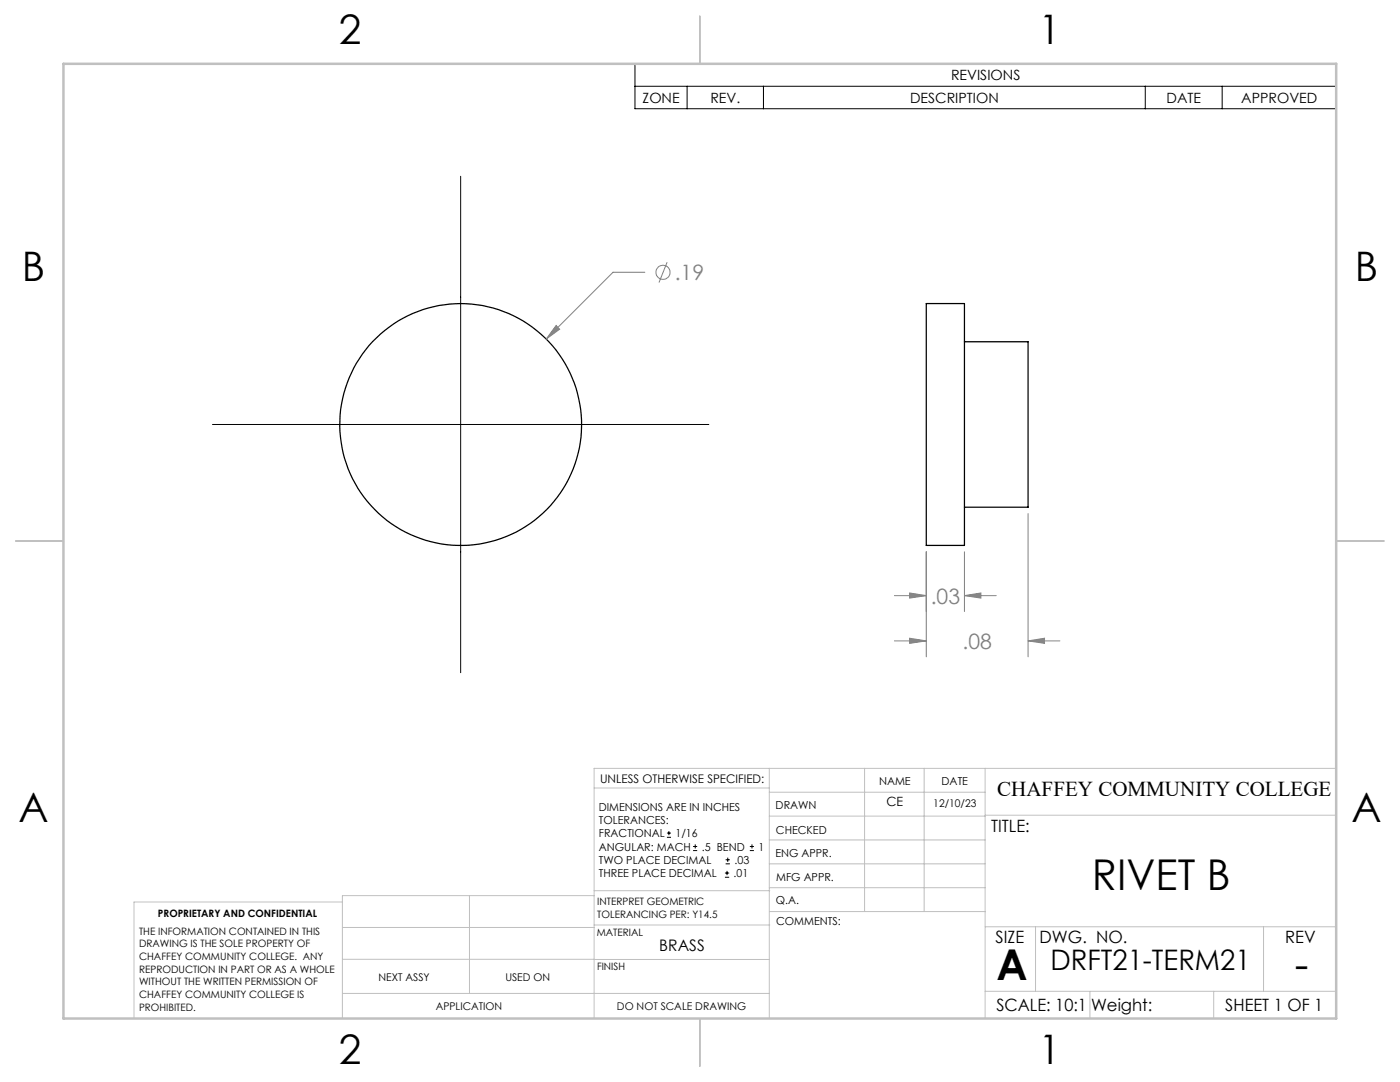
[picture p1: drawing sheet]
<svg xmlns="http://www.w3.org/2000/svg" width="279mm" height="216mm" viewBox="0 0 279 216" stroke-linecap="round" stroke-linejoin="round" font-family="sans-serif">
<g fill="none" stroke="#000" stroke-width=".25">
<path d="M184.9 60.6h7.6v48.2h-7.6zM192.5 68.2h12.7v33h-12.7"/>
<circle cx="91.9" cy="84.7" r="24.1"/>
</g>
<g fill="none" stroke="#808080" stroke-width=".2">
<path d="M128.7 54.3h-6.4l-13.3 13.4M133.1 52.3l-1.6 4.1M111 64.9l.7 .8-2.7 2zM178.5 118.9h6.4M181.5 118.3l3.4 .6-3.4 .4zM184.9 110.1v21M192.5 118.9l3.3-.6v1zM192.5 110.1v11.9M192.5 118.9h6.3M205.2 102.5v28.6M178.5 127.9h6.4M181.5 127.4l3.4 .5-3.4 .5z"/>
<path d="M205.2 127.9l3.3-.5v1zM205.2 127.9h6.3"/>
<circle cx="132.3" cy="54.3" r="1.41"/>
</g>
<g fill="none" stroke="#000" stroke-width=".2">
<path d="M126.7 12.7h140v9h-140zM126.7 17.2h140M137.1 17.2v4.5M152.4 17.2v4.5M228.6 17.2v4.5M243.9 17.2v4.5M91.9 35.2v99M42.4 84.7h99.1M133.1 167.1h.8M133.1 166.2h.8M133.5 165.8v.9M138.3 169.7h.8"/>
<path d="M138.3 168.9h.8M138.7 168.5v.8M144.7 175h.8M144.7 174.2h.8M144.8 172.4h.9M144.8 171.6h.9M145.1 173.8v.8M145.2 171.1v.9M149.6 169.7h.9M149.6 168.9h.9M150.1 168.5v.8"/>
</g>
<g fill="none" stroke="#c0c0c0" stroke-width=".2">
<path d="M118.6 157.2h34.9M153.5 153.3v49.9M153.5 158.1h43.1M172.5 153.3v28.6M184.4 153.3v28.6M196.6 153.3v49.9M266.7 153.3h-148.1v49.9M68.3 180h-41.6v23.2M93.7 178.7v19.5M118.6 178.7h-50.3v24.5M118.6 177.7h35M153.5 167.6h43.1"/>
<path d="M153.5 162.8h43.1M153.5 172.4h43.1M153.5 177.1h43.1M196.6 162.7h70.1M68.3 198.2h85.2M68.3 191.4l85.2 .1M68.3 185.1h50.3M118.6 184.6h35M153.6 181.9h43M196.6 197.8h70.1M196.6 184.9h70.1M206.7 184.9v12.9"/>
<path d="M217.5 197.8v5.4M242.2 197.8v5.4M252.2 184.9v12.9"/>
</g>
<path d="M139.7 3.2v9.5M3.1 107.9h9.6M266.7 107.9h9.5M139.7 203.2v9.6" fill="none" stroke="#c0c0c0" stroke-width=".25"/>
<path d="M12.7 12.7h254v190.5h-254z" fill="none" stroke="#c0c0c0" stroke-width=".5"/>
<path d="M111 64.9l-2 2.8 2.7-2zM181.5 127.4l3.4 .5-3.4 .5zM205.2 127.9l3.3-.5v1zM181.5 118.3l3.4 .6-3.4 .4zM192.5 118.9l3.3-.6v1z" fill="#808080"/>
<g font-size="8.5">
<text x="217.9" y="177.6">RIVET B</text>
<text x="198.9" y="195.5">A</text>
<text x="258.4" y="195.4">-</text>
</g>
<g font-size="8.1">
<text x="67.6" y="8.9">2</text>
<text x="207.3" y="8.9">1</text>
<text x="4.4" y="56.2">B</text>
<text x="270.4" y="56.2">B</text>
<text x="3.7" y="164.1">A</text>
<text x="269.7" y="164.1">A</text>
<text x="67.6" y="212.4">2</text>
<text x="207.3" y="212.4">1</text>
</g>
<text font-size="5.6" x="209.6" y="193.5">DRFT21-TERM21</text>
<g font-size="4.2" fill="#808080">
<text x="134.7" y="55.9">.19</text>
<text x="185.7" y="120.4">.03</text>
<text x="192.1" y="129.5">.08</text>
</g>
<text font-size="4.2" x="199" y="158.7">CHAFFEY COMMUNITY COLLEGE</text>
<g font-size="3.4">
<text x="197.8" y="166">TITLE:</text>
<text x="198.7" y="188.1">SIZE</text>
<text x="207.5" y="188.1">DWG. NO.</text>
<text x="256.5" y="188.2">REV</text>
<text x="198.8" y="201.7">SCALE: 10:1</text>
<text x="217.7" y="201.8">Weight:</text>
<text x="244.5" y="201.7">SHEET 1 OF 1</text>
</g>
<text font-size="3.2" x="131.6" y="189.8">BRASS</text>
<g font-size="2.8">
<text x="189.8" y="16">REVISIONS</text>
<text x="128.2" y="20.5">ZONE</text>
<text x="141.8" y="20.5">REV.</text>
<text x="181.6" y="20.5">DESCRIPTION</text>
<text x="232.8" y="20.5">DATE</text>
<text x="247.7" y="20.5">APPROVED</text>
</g>
<text font-size="2.5" x="176.9" y="160.9">CE</text>
<text font-size="2.4" x="119.8" y="156.2">UNLESS OTHERWISE SPECIFIED:</text>
<g font-size="2.2">
<text x="119.5" y="161.8">DIMENSIONS ARE IN INCHES</text>
<text x="154.8" y="161.4">DRAWN</text>
<text x="175.4" y="156.6">NAME</text>
<text x="187.9" y="156.7">DATE</text>
<text x="119.5" y="164.4">TOLERANCES:</text>
<text x="119.5" y="167.1">FRACTIONAL</text>
<text x="134.8" y="167.1">1/16</text>
<text x="154.9" y="166.3">CHECKED</text>
<text x="119.5" y="172.4">TWO PLACE DECIMAL</text>
<text x="119.5" y="169.7">ANGULAR: MACH</text>
<text x="140.1" y="169.7">.5 BEND</text>
<text x="146.6" y="172.4">.03</text>
<text x="151.4" y="169.7">1</text>
<text x="154.8" y="171">ENG APPR.</text>
<text x="119.5" y="175">THREE PLACE DECIMAL</text>
<text x="146.4" y="175">.01</text>
<text x="154.9" y="175.7">MFG APPR.</text>
<text x="154.9" y="180.4">Q.A.</text>
<text x="154.9" y="184.6">COMMENTS:</text>
</g>
<g font-size="2.1">
<text x="186.3" y="161">12/10/23</text>
<text x="75.5" y="195.7">NEXT ASSY</text>
<text x="100.9" y="195.7">USED ON</text>
<text x="86.9" y="201.5">APPLICATION</text>
<text x="123.1" y="201.6">DO NOT SCALE DRAWING</text>
</g>
<g font-size="2">
<text x="31.5" y="182.9">PROPRIETARY AND CONFIDENTIAL</text>
<text x="119.2" y="180.6">INTERPRET GEOMETRIC</text>
<text x="119.2" y="183.1">TOLERANCING PER: Y14.5</text>
<text x="27.8" y="186.5">THE INFORMATION CONTAINED IN THIS</text>
<text x="27.8" y="189">DRAWING IS THE SOLE PROPERTY OF</text>
<text x="27.8" y="191.6">CHAFFEY COMMUNITY COLLEGE. ANY</text>
<text x="119.1" y="186.7">MATERIAL</text>
<text x="27.8" y="194.1">REPRODUCTION IN PART OR AS A WHOLE</text>
<text x="27.8" y="196.6">WITHOUT THE WRITTEN PERMISSION OF</text>
<text x="119.1" y="193.5">FINISH</text>
<text x="27.8" y="199.1">CHAFFEY COMMUNITY COLLEGE IS</text>
<text x="27.8" y="201.7">PROHIBITED.</text>
</g>
</svg>
